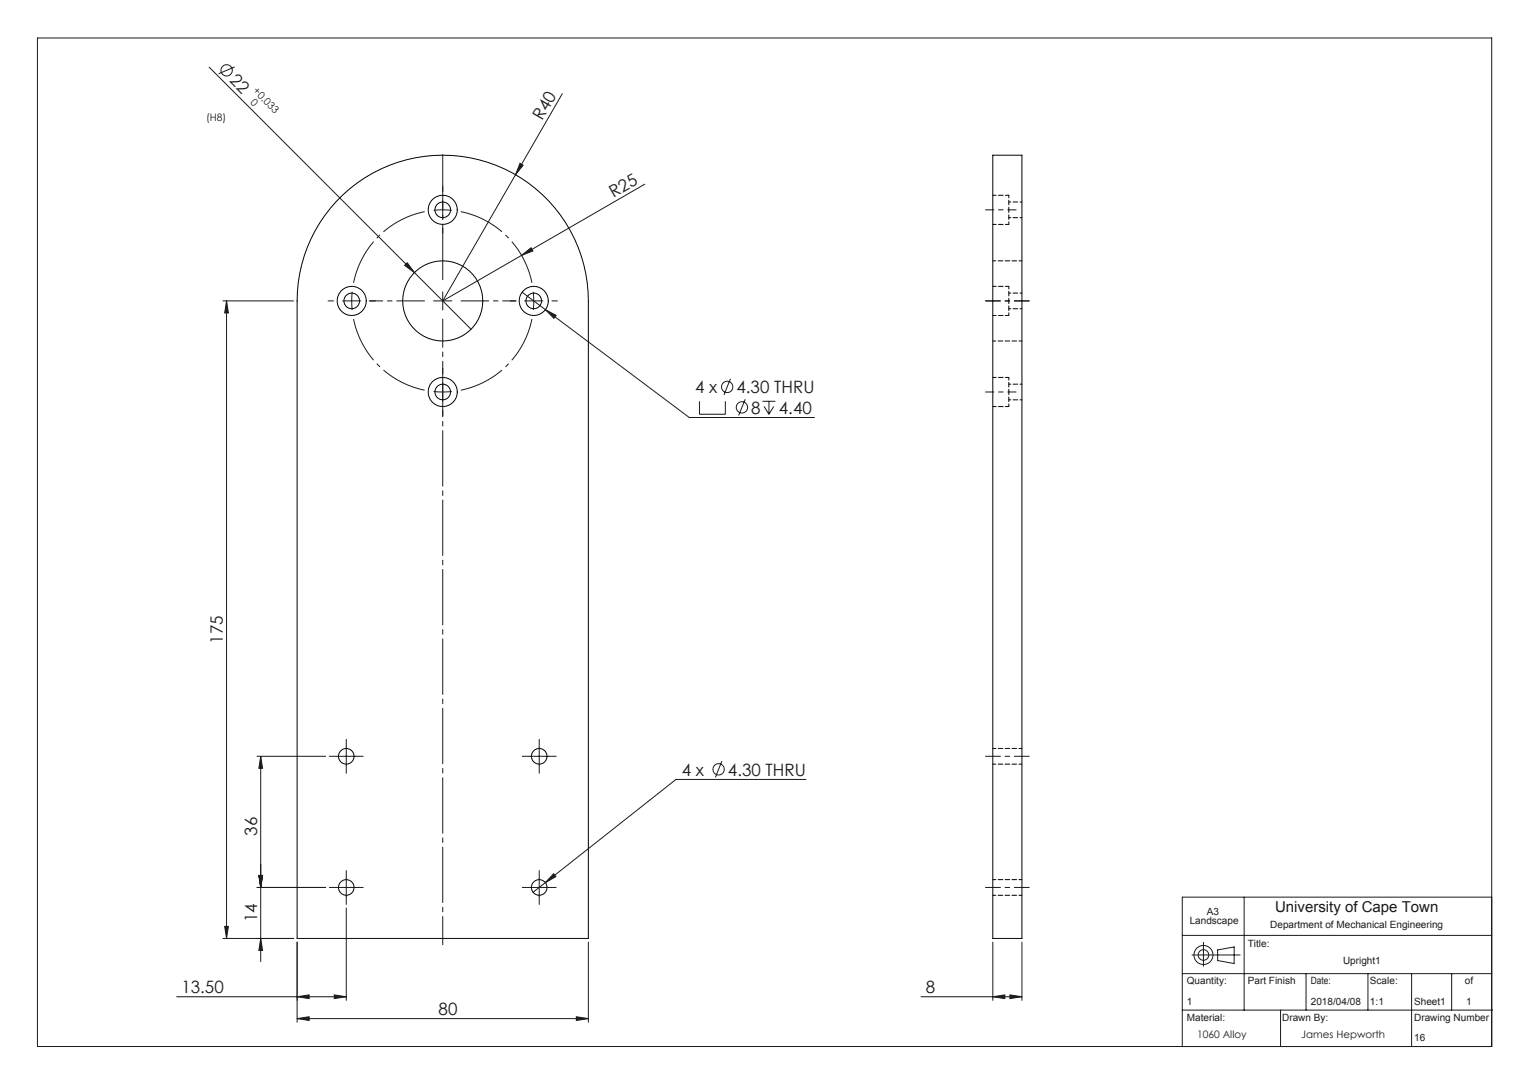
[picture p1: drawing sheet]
<svg xmlns="http://www.w3.org/2000/svg" width="420mm" height="297mm" viewBox="0 0 420 297" stroke-linecap="round" stroke-linejoin="round" font-family="sans-serif">
<g fill="none" stroke="#191924" stroke-width=".27">
<path d="M10.3 10.4h399.5v276.9h-399.5zM57.5 18.4l56.3 56.4M64.5 18.4l-4.4 1.9M154.5 25.7l-12.9 22.3M141.6 48l-20 34.6 21.7-12.5M142.8 44.8l.9 .6-2.1 2.6zM177.1 50.6l-33.8 19.5M111.1 72.8l.8-.7 1.9 2.7zM113.8 74.8l15.6 15.6M143.3 70.1l2.6-2.1 .5 .9zM61.2 82.6h19.4M62.2 82.6v175"/>
<path d="M62.2 82.6l.5 3.3h-1zM94.1 82.6h5M96.7 80.1v5M143.4 80.2l45.9 34.4h34.4M149.8 85l3 1.6-.6 .8zM192.1 110.2v3.5h7.1v-3.5M200.6 104l-1.7 4.4M204.7 109.6l-1.8 4.4M209.4 110.2h3.6M209.9 111.6l1.3 2.1M211.2 110.2v3.5M212.6 111.6l-1.4 2.1"/>
<path d="M70.6 207.6h18.9M71.6 207.6l.5 3.3h-1zM71.6 207.6v56.3M92.6 207.6h5M95.1 205.1v5M145.6 207.6h5M148.1 205.1v5M198.3 209l-1.8 4.4M221.4 214h-35.7l-35.9 28.3M152.1 239.8l.6 .8-2.9 1.7zM61.2 257.6h19.4M61.7 254.3h1l-.5 3.3z"/>
<path d="M70.6 243.6h18.9M71.1 240.3h1l-.5 3.3zM71.6 257.6l.5 3.3h-1zM81.6 258.6v22M92.6 243.6h5M95.1 241.1v5M95.1 249.2v25.4M145.6 243.6h5M148.1 241.1v5M149.8 242.3l-3.4 2.6M161.6 258.6v22M272.7 258.6v16"/>
<path d="M280.7 258.6v16M324.8 256.8h85M330.6 258.7v6.5M341.8 246.3v31M409.8 246.3h-85v41M48.5 273.6h46.6M81.6 273.6l3.3-.5v1zM81.6 279.6l3.3-.5v1zM81.6 279.6h80M91.8 273.1l3.3 .5-3.3 .5zM158.3 279.1l3.3 .5-3.3 .5zM253 273.6h27.7"/>
<path d="M272.7 273.6l3.3-.5v1zM277.4 273.1l3.3 .5-3.3 .5zM324.8 277.3h85.2M324.8 267.3h85M327.4 262.1h13.3M334.4 263.6l4.5 .9M334.5 263.7v-3l4.5-.8v4.6M351.8 277.3v10M358.8 267.3v10M375.8 267.3v10M387.8 267.3v20M398.8 267.3v10"/>
<circle cx="62.3" cy="19.3" r="1.56"/>
<circle cx="199.7" cy="106.2" r="1.56"/>
<circle cx="203.8" cy="111.8" r="1.56"/>
<circle cx="197.4" cy="211.2" r="1.56"/>
<circle cx="330.6" cy="262.1" r="1.45"/>
<circle cx="330.6" cy="262.1" r="2.61"/>
</g>
<path d="M121.6 57.6l-2.5 .1M121.6 57.6l2.5 .1M146.6 82.6l-.1-2.5M146.6 82.6l-.1 2.5M121.6 107.6l2.5-.1M121.6 107.6l-2.5-.1" fill="none" stroke="#191924" stroke-width=".27" stroke-dasharray="15.2 1.3 1.3 1.3" stroke-linecap="butt"/>
<path d="M116.6 58.1a25 25 0 0 0-19.5 19.5M146.1 77.6a25 25 0 0 0-19.5-19.5M97.1 87.6a25 25 0 0 0 19.5 19.5M126.6 107.1a25 25 0 0 0 19.5-19.5" fill="none" stroke="#191924" stroke-width=".27" stroke-dasharray="15.2 1.3 1.3 1.3" stroke-dashoffset="2.5" stroke-linecap="butt"/>
<g fill="none" stroke="#191924" stroke-width=".27" stroke-dasharray="15.2 1.3 1.3 1.3">
<path d="M121.6 57.6v-2.5M121.6 57.6v2.5M121.6 52.6v-1.5M121.6 62.6v1.5M91.6 82.6h-1.5M101.6 82.6h1.5M121.6 82.6v-2.5M121.6 82.6h-2.5M121.6 82.6v2.5M121.6 82.6h2.5M141.6 82.6h-1.5M146.6 82.6h2.5"/>
<path d="M146.6 82.6h-2.5M151.6 82.6h1.5M121.6 107.6v2.5M121.6 107.6v-2.5M121.6 112.6v1.5M121.6 102.6v-1.5M92.6 207.6h-2.1M95.1 205.1v-2.1M95.1 210.1v2.1M97.6 207.6h2.2M145.6 207.6h-2.1M148.1 205.1v-2.1"/>
<path d="M148.1 210.1v2.1M150.6 207.6h2.2M92.6 243.6h-2.1M95.1 241.1v-2.1M95.1 246.1v2.1M97.6 243.6h2.2M145.6 243.6h-2.1M148.1 241.1v-2.1M148.1 246.1v2.1M150.6 243.6h2.2"/>
</g>
<path d="M121.6 77.6v-36" fill="none" stroke="#191924" stroke-width=".27" stroke-dasharray="15.2 1.3 1.3 1.3" stroke-dashoffset="-.8"/>
<path d="M116.6 82.6h-15.2M126.6 82.6h15.2" fill="none" stroke="#191924" stroke-width=".27" stroke-dasharray="15.2 1.3 1.3 1.3" stroke-dashoffset="7.6"/>
<path d="M121.6 87.6v171.7" fill="none" stroke="#191924" stroke-width=".27" stroke-dasharray="15.2 1.3 1.3 1.3" stroke-dashoffset="7.5"/>
<path d="M270.7 82.6h12M282.7 207.6h-12M270.7 243.6h12" fill="none" stroke="#191924" stroke-width=".27" stroke-dasharray="15.2 1.3 1.3 1.3" stroke-dashoffset="11.1"/>
<path d="M270.7 57.6h8.4M279.1 107.6h-8.4" fill="none" stroke="#191924" stroke-width=".27" stroke-dasharray="15.2 1.3 1.3 1.3" stroke-dashoffset="12.9"/>
<g fill="#191924">
<path d="M111.1 72.8l.8-.7 1.9 2.7z"/>
<path d="M143.3 70.1l2.6-2.1 .5 .9z"/>
<path d="M142.8 44.8l.9 .6-2.1 2.6z"/>
<path d="M91.8 273.1l3.3 .5-3.3 .5zM81.6 273.6l3.3-.5v1z"/>
<path d="M81.6 279.6l3.3-.5v1zM158.3 279.1l3.3 .5-3.3 .5zM152.1 239.8l-2.3 2.5 2.9-1.7zM149.8 85l2.4 2.4 .6-.8zM272.7 273.6l3.3-.5v1zM277.4 273.1l3.3 .5-3.3 .5z"/>
<path d="M71.1 240.3h1l-.5 3.3zM71.6 257.6l.5 3.3h-1zM71.6 207.6l.5 3.3h-1zM71.1 240.3h1l-.5 3.3zM62.2 82.6l.5 3.3h-1zM61.7 254.3h1l-.5 3.3z"/>
</g>
<g fill="none" stroke="#000" stroke-width=".27">
<path d="M92.5 55.2a40 40 0 0 1 43.8-9.8 40 40 0 0 1 25.3 37.2v175h-80v-175a40 40 0 0 1 10.9-27.4zM272.7 42.6h8v215h-8z"/>
<circle cx="121.6" cy="57.6" r="4"/>
<circle cx="121.6" cy="57.6" r="2.15"/>
<circle cx="96.6" cy="82.6" r="4"/>
<circle cx="96.6" cy="82.6" r="2.15"/>
<circle cx="121.6" cy="82.6" r="11"/>
<circle cx="146.6" cy="82.6" r="2.15"/>
<circle cx="146.6" cy="82.6" r="4"/>
<circle cx="121.6" cy="107.6" r="4"/>
<circle cx="121.6" cy="107.6" r="2.15"/>
<circle cx="95.1" cy="207.6" r="2.15"/>
<circle cx="148.1" cy="207.6" r="2.15"/>
<circle cx="95.1" cy="243.6" r="2.15"/>
<circle cx="148.1" cy="243.6" r="2.15"/>
</g>
<path d="M277.1 57.6v-4M277.1 61.6v-4M277.1 82.6v-4M277.1 86.6v-4M277.1 107.6v-4M277.1 111.6v-4" fill="none" stroke="#000" stroke-width=".27" stroke-dasharray="1.3 .6" stroke-dashoffset=".5"/>
<path d="M277.1 53.6h-4.4M272.7 61.6h4.4M277.1 78.6h-4.4M272.7 86.6h4.4M272.7 111.6h4.4M277.1 103.6h-4.4" fill="none" stroke="#000" stroke-width=".27" stroke-dasharray="1.3 .6" stroke-dashoffset=".3"/>
<path d="M280.7 71.6h-8M272.7 93.6h8M272.7 209.7h8M280.7 205.4h-8M272.7 245.7h8M280.7 241.4h-8" fill="none" stroke="#000" stroke-width=".27" stroke-dasharray="1.3 .6" stroke-dashoffset=".4"/>
<path d="M277.1 59.7h3.6M280.7 55.4h-3.6M277.1 84.7h3.6M280.7 80.4h-3.6M277.1 109.7h3.6M280.7 105.4h-3.6" fill="none" stroke="#000" stroke-width=".27" stroke-dasharray="1.3 .6" stroke-dashoffset=".7"/>
<g font-size="4.7" fill="#191924">
<text x="62.9" y="22.3" transform="rotate(45 62.9 22.3)">22</text>
<text x="148.9" y="33.3" transform="rotate(-60 148.9 33.3)">R40</text>
<text x="168.6" y="54.3" transform="rotate(-30 168.6 54.3)">R25</text>
<text x="190.9" y="107.9">4 x</text>
<text x="202.3" y="107.9">4.30 THRU</text>
<text x="206.4" y="113.5">8</text>
<text x="214" y="113.5">4.40</text>
<text x="61.2" y="176.7" transform="rotate(-90 61.2 176.7)">175</text>
<text x="187.3" y="212.9">4 x</text>
<text x="200" y="212.9">4.30 THRU</text>
<text x="70.6" y="229.3" transform="rotate(-90 70.6 229.3)">36</text>
<text x="70.6" y="253.2" transform="rotate(-90 70.6 253.2)">14</text>
<text x="49.8" y="272.6">13.50</text>
<text x="254.3" y="272.6">8</text>
<text x="120.5" y="278.6">80</text>
</g>
<text font-size="4.1" fill="#191924" x="350.2" y="250.4">University of Cape Town</text>
<g font-size="2.8" fill="#191924">
<text x="68.6" y="28.1" transform="rotate(45 68.6 28.1)">0</text>
<text x="69.3" y="25" transform="rotate(45 69.3 25)">+0.033</text>
<text x="56.6" y="33.2">(H8)</text>
<text x="328.8" y="284.8">1060 Alloy</text>
<text x="357.5" y="284.8">James Hepworth</text>
</g>
<g font-size="2.7" fill="#191924">
<text x="331.5" y="251">A3</text>
<text x="326.8" y="253.6">Landscape</text>
<text x="348.9" y="254.6">Department of Mechanical Engineering</text>
<text x="342.8" y="259.8">Title:</text>
<text x="368.9" y="264.5">Upright1</text>
<text x="326" y="270.1">Quantity:</text>
<text x="326" y="275.7">1</text>
<text x="342.8" y="270.1">Part Finish</text>
<text x="360.1" y="275.7">2018/04/08</text>
<text x="360.1" y="270.1">Date:</text>
<text x="376.3" y="270.1">Scale:</text>
<text x="376.3" y="275.7">1:1</text>
<text x="388.5" y="275.7">Sheet1</text>
<text x="402.4" y="270.1">of</text>
<text x="402.8" y="275.7">1</text>
<text x="326" y="280.2">Material:</text>
<text x="352.2" y="280.2">Drawn By:</text>
<text x="388.5" y="280.2">Drawing Number</text>
<text x="388.5" y="285.7">16</text>
</g>
</svg>
